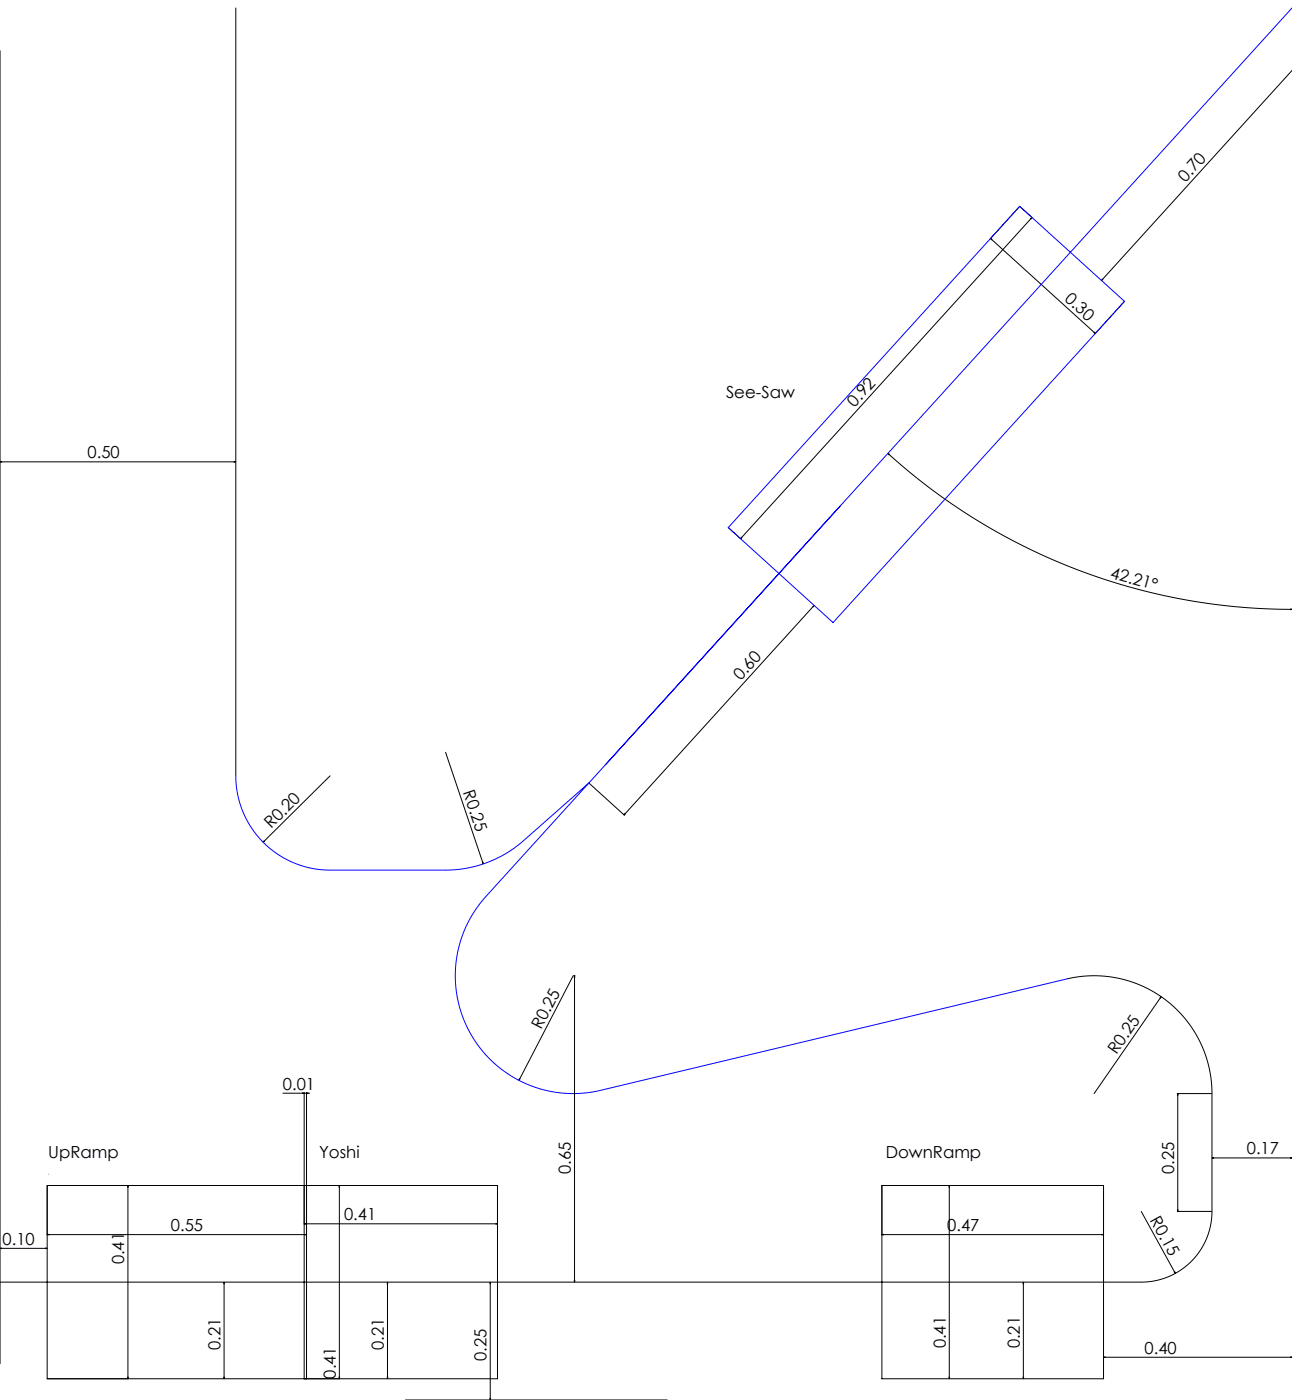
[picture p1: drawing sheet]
<svg xmlns="http://www.w3.org/2000/svg" width="2740mm" height="2970mm" viewBox="0 0 2740 2970" stroke-linecap="round" stroke-linejoin="round" font-family="sans-serif">
<g fill="none" stroke="#000" stroke-width="2.12">
<path d="M500 17v1629M2740 150l-404 445M2162 438l-62 69M2163 438l26 24M2186 463l3-2zM2189 461l-618 682M2101 506l222 201M2101 506l2 2zM2338 592l-2 3zM2384 640l-62 68M2321 705l2 2zM0 980h3z"/>
<path d="M0 980h500M497 979l3 1zM1883 962l3 2zM1883 962l41 36 50 39 44 32 53 34 47 28 55 29 50 23 58 24 59 21 52 16 61 16 54 11 61 10 55 6 62 5 55 1M1545 1120l26 23M1572 1140l-1 3zM1724 1286l3-2zM1727 1284l-404 445M2737 1292l3 1zM945 1596l80 237M700 1646l-142 141M1250 1662l74 67"/>
<path d="M1325 1726l-2 3zM560 1784l-2 3zM1023 1830l2 3zM1216 2070l-115 222M1217 2070h2M1218 2070l1 3zM1218 2070v650M2262 2077a250 250 0 0 1 308 243v254l-2 21-4 19-7 19-11 19-12 15-15 16-15 12-21 11-18 7-21 5-22 2h-2422M2463 2114l-2 3zM2463 2114l-143 206M1102 2289l-1 3zM600 2319h56"/>
<path d="M642 2319h3zM645 2318v196M650 2319h3zM650 2318v196M2497 2320h72M2498 2320v250M2498 2320v3zM2570 2456h4zM2570 2456h170M2737 2456h3zM100 2515h955v410h-955zM271 2515l1 3z"/>
<path d="M271 2515v410M645 2515v410M650 2515v410M720 2515l-1 3zM720 2515v410M1870 2515h470v410h-470zM2013 2515l1 3zM2013 2515v410M2420 2570l73 131M2497 2570h72M2497 2567l1 3zM645 2596h3z"/>
<path d="M645 2596h410M1052 2596h3zM100 2619l3 1zM100 2619h550M647 2619h3zM1870 2619l4 1zM1870 2619h470M2337 2619h3zM0 2648h3zM0 2648h100M97 2648h3zM2491 2699l2 2z"/>
<path d="M475 2720l1 3zM475 2720v205M822 2720v3zM822 2720v205M1040 2720v3zM1040 2720v250M1218 2717v3zM2170 2720l1 3zM2170 2720v205M2340 2879h4zM2340 2879h400M2737 2879h3z"/>
<path d="M271 2922v3zM475 2922v3zM719 2922l1 3zM821 2922l1 3zM2013 2922v3zM2170 2922v3zM1039 2967l1 3z"/>
</g>
<path d="M2740 17l-1710 1885a250 250 0 0 0-30 295 250 250 0 0 0 274 116l988-236M2163 438l222 201-618 682-223-202zM1782 1073l-498 549M500 1646l4 39 11 37 19 35 23 28 30 26 34 19 35 11 39 5h259l36-4 35-9 37-16 34-22 153-134" fill="none" stroke="#00f" stroke-width="2.12"/>
<path d="M860 2970h555" fill="none" stroke="#000" stroke-width="2.12" stroke-dasharray="15.2 1.3 1.3 1.3" stroke-dashoffset="6.2"/>
<path d="M0 108v2785" fill="none" stroke="#000" stroke-width="2.12" stroke-dasharray="15.2 1.3 1.3 1.3" stroke-dashoffset="5.7"/>
<g fill="#000">
<path d="M560 1784l-2 3zM1023 1830l2 3zM2463 2114l-2 3zM1102 2289l-1 3zM2491 2699l2 2z"/>
<path d="M2740 77v2zM2338 592l-2 3z"/>
<path d="M2101 506l2 2zM2321 705l2 2z"/>
<path d="M1883 962l3 2zM2737 1292l3 1z"/>
<path d="M1572 1140l-1 3zM2186 463l3-2zM1325 1726l-2 3zM1724 1286l3-2z"/>
<path d="M2737 2456h3zM2570 2456h4zM497 979l3 1zM0 980h3zM650 2319h3zM642 2319h3z"/>
<path d="M271 2515l1 3zM271 2922v3zM1218 2070l1 3zM1218 2717v3zM720 2515l-1 3zM719 2922l1 3z"/>
<path d="M2497 2567l1 3zM2498 2320v3z"/>
<path d="M100 2619l3 1zM647 2619h3z"/>
<path d="M1870 2619l4 1zM2337 2619h3zM2340 2879h4zM2737 2879h3zM645 2596h3zM1052 2596h3z"/>
<path d="M97 2648h3zM0 2648h3z"/>
<path d="M475 2922v3zM475 2720l1 3zM821 2922l1 3zM822 2720v3z"/>
<path d="M1039 2967l1 3zM1040 2720v3zM2013 2922v3zM2013 2515l1 3zM2170 2922v3zM2170 2720l1 3z"/>
</g>
<g font-size="35.3">
<text x="2514" y="388" transform="rotate(-48 2514 388)">0.70</text>
<text x="2256" y="637" transform="rotate(42 2256 637)">0.30</text>
<text x="1540" y="845">See-Saw</text>
<text x="1812" y="865" transform="rotate(-48 1812 865)">0.92</text>
<text x="186" y="972">0.50</text>
<text x="2353" y="1226" transform="rotate(15 2353 1226)">42.21°</text>
<text x="1571" y="1445" transform="rotate(-48 1571 1445)">0.60</text>
<text x="982" y="1681" transform="rotate(71 982 1681)">R0.25</text>
<text x="575" y="1759" transform="rotate(-45 575 1759)">R0.20</text>
<text x="1148" y="2186" transform="rotate(-63 1148 2186)">R0.25</text>
<text x="2368" y="2238" transform="rotate(-55 2368 2238)">R0.25</text>
<text x="600" y="2311">0.01</text>
<text x="2644" y="2449">0.17</text>
<text x="102" y="2457">UpRamp</text>
<text x="677" y="2457">Yoshi</text>
<text x="1878" y="2457">DownRamp</text>
<text x="1211" y="2491" transform="rotate(-90 1211 2491)">0.65</text>
<text x="2490" y="2491" transform="rotate(-90 2490 2491)">0.25</text>
<text x="730" y="2589">0.41</text>
<text x="2438" y="2588" transform="rotate(61 2438 2588)">R0.15</text>
<text x="362" y="2611">0.55</text>
<text x="2009" y="2611">0.47</text>
<text x="6" y="2641">0.10</text>
<text x="264" y="2682" transform="rotate(-90 264 2682)">0.41</text>
<text x="2006" y="2860" transform="rotate(-90 2006 2860)">0.41</text>
<text x="2163" y="2860" transform="rotate(-90 2163 2860)">0.21</text>
<text x="468" y="2864" transform="rotate(-90 468 2864)">0.21</text>
<text x="814" y="2864" transform="rotate(-90 814 2864)">0.21</text>
<text x="2427" y="2872">0.40</text>
<text x="1032" y="2887" transform="rotate(-90 1032 2887)">0.25</text>
<text x="712" y="2925" transform="rotate(-90 712 2925)">0.41</text>
</g>
<text font-size="4.7" x="102" y="2493">&gt;</text>
</svg>
